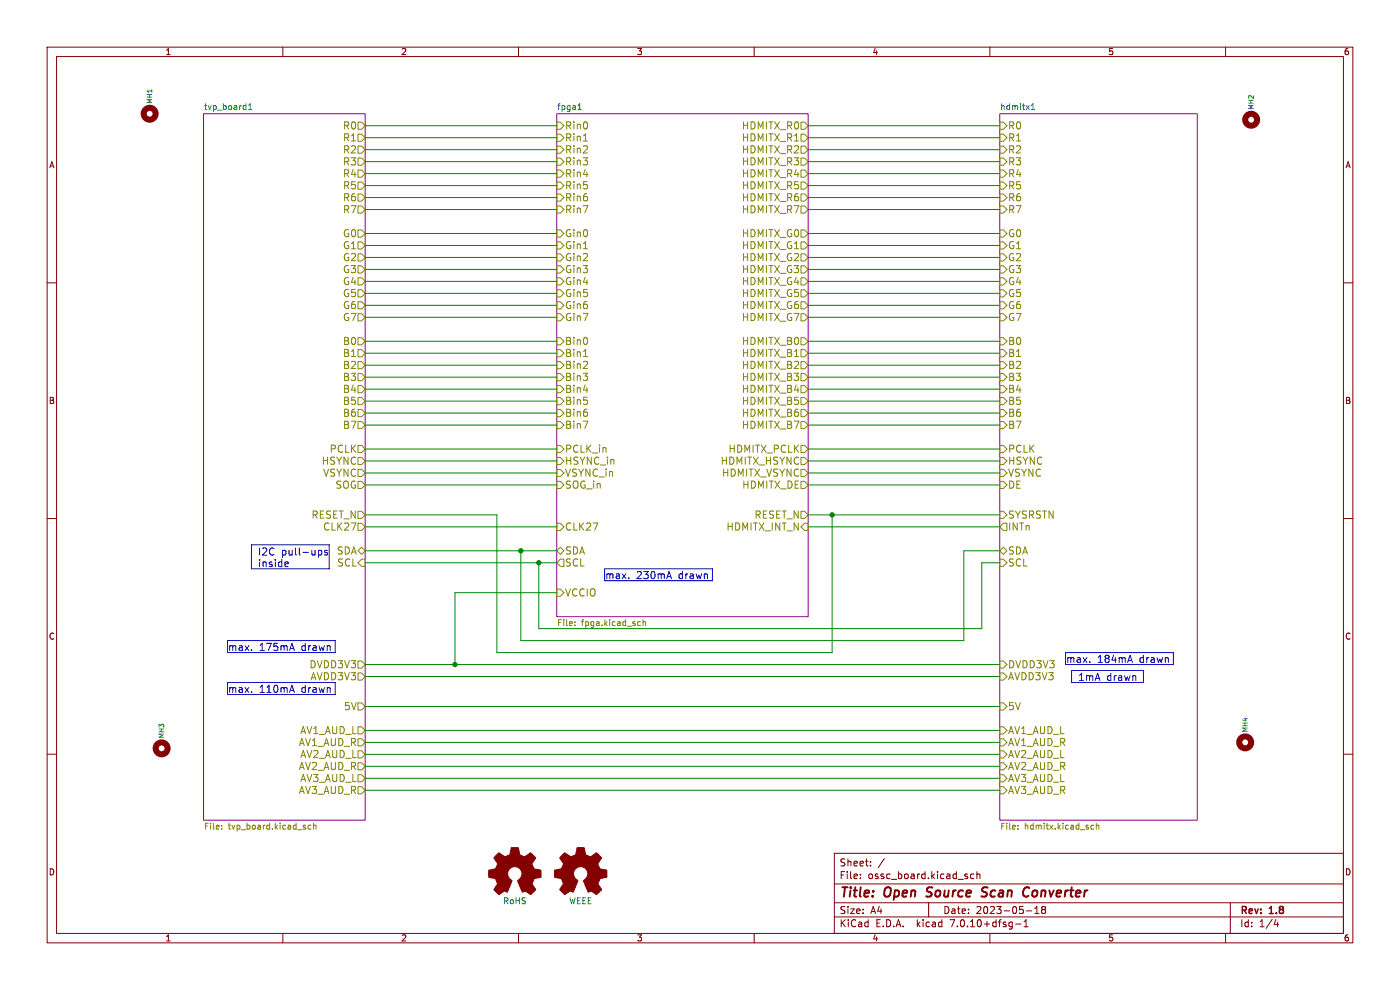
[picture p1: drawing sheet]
(kicad_sch (version 20230121) (generator eeschema)

 (paper "A4")

 (title_block
  (title "Open Source Scan Converter")
  (date "2023-05-18")
  (rev "1.8"))

 (lib_symbols
  (symbol "Graphic:Logo_Open_Hardware_Small" (in_bom no) (on_board no)
   (property "Reference" "#SYM" (at 0 6.985 0) (effects (font (size 1.27 1.27)) hide))
   (property "Value" "Logo_Open_Hardware_Small" (at 0 -5.715 0) (effects (font (size 1.27 1.27)) hide))
   (property "Footprint" "" (at 0 0 0) (effects (font (size 1.27 1.27)) hide))
   (property "Datasheet" "~" (at 0 0 0) (effects (font (size 1.27 1.27)) hide))
   (property "Sim.Enable" "0" (at 0 0 0) (effects (font (size 1.27 1.27)) hide))
   (symbol "Logo_Open_Hardware_Small_0_1"
    (polyline (pts (xy 3.3528 -4.3434) (xy 3.302 -4.318) (xy 3.175 -4.2418) (xy 2.9972 -4.1148) (xy 2.7686 -3.9624) (xy 2.54 -3.81) (xy 2.3622 -3.7084) (xy 2.2352 -3.6068) (xy 2.1844 -3.5814) (xy 2.159 -3.6068) (xy 2.0574 -3.6576) (xy 1.905 -3.7338) (xy 1.8034 -3.7846) (xy 1.6764 -3.8354) (xy 1.6002 -3.8354) (xy 1.6002 -3.8354) (xy 1.5494 -3.7338) (xy 1.4732 -3.5306) (xy 1.3462 -3.302) (xy 1.2446 -3.0226) (xy 1.1176 -2.7178) (xy 0.9652 -2.413) (xy 0.8636 -2.1082) (xy 0.7366 -1.8288) (xy 0.6604 -1.6256) (xy 0.6096 -1.4732) (xy 0.5842 -1.397) (xy 0.5842 -1.397) (xy 0.6604 -1.3208) (xy 0.7874 -1.2446) (xy 1.0414 -1.016) (xy 1.2954 -0.6858) (xy 1.4478 -0.3302) (xy 1.524 0.0762) (xy 1.4732 0.4572) (xy 1.3208 0.8128) (xy 1.0668 1.143) (xy 0.762 1.3716) (xy 0.4064 1.524) (xy 0 1.5748) (xy -0.381 1.5494) (xy -0.7366 1.397) (xy -1.0668 1.143) (xy -1.2192 0.9906) (xy -1.397 0.6604) (xy -1.524 0.3048) (xy -1.524 0.2286) (xy -1.4986 -0.1778) (xy -1.397 -0.5334) (xy -1.1938 -0.8636) (xy -0.9144 -1.143) (xy -0.8636 -1.1684) (xy -0.7366 -1.27) (xy -0.635 -1.3462) (xy -0.5842 -1.397) (xy -1.0668 -2.5908) (xy -1.143 -2.794) (xy -1.2954 -3.1242) (xy -1.397 -3.4036) (xy -1.4986 -3.6322) (xy -1.5748 -3.7846) (xy -1.6002 -3.8354) (xy -1.6002 -3.8354) (xy -1.651 -3.8354) (xy -1.7272 -3.81) (xy -1.905 -3.7338) (xy -2.0066 -3.683) (xy -2.1336 -3.6068) (xy -2.2098 -3.5814) (xy -2.2606 -3.6068) (xy -2.3622 -3.683) (xy -2.54 -3.81) (xy -2.7686 -3.9624) (xy -2.9718 -4.0894) (xy -3.1496 -4.2164) (xy -3.302 -4.318) (xy -3.3528 -4.3434) (xy -3.3782 -4.3434) (xy -3.429 -4.318) (xy -3.5306 -4.2164) (xy -3.7084 -4.064) (xy -3.937 -3.8354) (xy -3.9624 -3.81) (xy -4.1656 -3.6068) (xy -4.318 -3.4544) (xy -4.4196 -3.3274) (xy -4.445 -3.2766) (xy -4.445 -3.2766) (xy -4.4196 -3.2258) (xy -4.318 -3.0734) (xy -4.2164 -2.8956) (xy -4.064 -2.667) (xy -3.6576 -2.0828) (xy -3.8862 -1.5494) (xy -3.937 -1.3716) (xy -4.0386 -1.1684) (xy -4.0894 -1.0414) (xy -4.1148 -0.9652) (xy -4.191 -0.9398) (xy -4.318 -0.9144) (xy -4.5466 -0.8636) (xy -4.8006 -0.8128) (xy -5.0546 -0.7874) (xy -5.2578 -0.7366) (xy -5.4356 -0.7112) (xy -5.5118 -0.6858) (xy -5.5118 -0.6858) (xy -5.5372 -0.635) (xy -5.5372 -0.5588) (xy -5.5372 -0.4318) (xy -5.5626 -0.2286) (xy -5.5626 0.0762) (xy -5.5626 0.127) (xy -5.5372 0.4064) (xy -5.5372 0.635) (xy -5.5372 0.762) (xy -5.5372 0.8382) (xy -5.5372 0.8382) (xy -5.461 0.8382) (xy -5.3086 0.889) (xy -5.08 0.9144) (xy -4.826 0.9652) (xy -4.8006 0.9906) (xy -4.5466 1.0414) (xy -4.318 1.0668) (xy -4.1656 1.1176) (xy -4.0894 1.143) (xy -4.0894 1.143) (xy -4.0386 1.2446) (xy -3.9624 1.4224) (xy -3.8608 1.6256) (xy -3.7846 1.8288) (xy -3.7084 2.0066) (xy -3.6576 2.159) (xy -3.6322 2.2098) (xy -3.6322 2.2098) (xy -3.683 2.286) (xy -3.7592 2.413) (xy -3.8862 2.5908) (xy -4.064 2.8194) (xy -4.064 2.8448) (xy -4.2164 3.0734) (xy -4.3434 3.2512) (xy -4.4196 3.3782) (xy -4.445 3.4544) (xy -4.445 3.4544) (xy -4.3942 3.5052) (xy -4.2926 3.6322) (xy -4.1148 3.81) (xy -3.937 4.0132) (xy -3.8608 4.064) (xy -3.6576 4.2926) (xy -3.5052 4.4196) (xy -3.4036 4.4958) (xy -3.3528 4.5212) (xy -3.3528 4.5212) (xy -3.302 4.4704) (xy -3.1496 4.3688) (xy -2.9718 4.2418) (xy -2.7432 4.0894) (xy -2.7178 4.0894) (xy -2.4892 3.937) (xy -2.3114 3.81) (xy -2.1844 3.7084) (xy -2.1336 3.683) (xy -2.1082 3.683) (xy -2.032 3.7084) (xy -1.8542 3.7592) (xy -1.6764 3.8354) (xy -1.4732 3.937) (xy -1.27 4.0132) (xy -1.143 4.064) (xy -1.0668 4.1148) (xy -1.0668 4.1148) (xy -1.0414 4.191) (xy -1.016 4.3434) (xy -0.9652 4.572) (xy -0.9144 4.8514) (xy -0.889 4.9022) (xy -0.8382 5.1562) (xy -0.8128 5.3848) (xy -0.7874 5.5372) (xy -0.762 5.588) (xy -0.7112 5.6134) (xy -0.5842 5.6134) (xy -0.4064 5.6134) (xy -0.1524 5.6134) (xy 0.0762 5.6134) (xy 0.3302 5.6134) (xy 0.5334 5.6134) (xy 0.6858 5.588) (xy 0.7366 5.588) (xy 0.7366 5.588) (xy 0.762 5.5118) (xy 0.8128 5.334) (xy 0.8382 5.1054) (xy 0.9144 4.826) (xy 0.9144 4.7752) (xy 0.9652 4.5212) (xy 1.016 4.2926) (xy 1.0414 4.1402) (xy 1.0668 4.0894) (xy 1.0668 4.0894) (xy 1.1938 4.0386) (xy 1.3716 3.9624) (xy 1.5748 3.8608) (xy 2.0828 3.6576) (xy 2.7178 4.0894) (xy 2.7686 4.1402) (xy 2.9972 4.2926) (xy 3.175 4.4196) (xy 3.302 4.4958) (xy 3.3782 4.5212) (xy 3.3782 4.5212) (xy 3.429 4.4704) (xy 3.556 4.3434) (xy 3.7338 4.191) (xy 3.9116 3.9878) (xy 4.064 3.8354) (xy 4.2418 3.6576) (xy 4.3434 3.556) (xy 4.4196 3.4798) (xy 4.4196 3.429) (xy 4.4196 3.4036) (xy 4.3942 3.3274) (xy 4.2926 3.2004) (xy 4.1656 2.9972) (xy 4.0132 2.794) (xy 3.8862 2.5908) (xy 3.7592 2.3876) (xy 3.6576 2.2352) (xy 3.6322 2.159) (xy 3.6322 2.1336) (xy 3.683 2.0066) (xy 3.7592 1.8288) (xy 3.8608 1.6002) (xy 4.064 1.1176) (xy 4.3942 1.0414) (xy 4.5974 1.016) (xy 4.8768 0.9652) (xy 5.1308 0.9144) (xy 5.5372 0.8382) (xy 5.5626 -0.6604) (xy 5.4864 -0.6858) (xy 5.4356 -0.6858) (xy 5.2832 -0.7366) (xy 5.0546 -0.762) (xy 4.8006 -0.8128) (xy 4.5974 -0.8636) (xy 4.3688 -0.9144) (xy 4.2164 -0.9398) (xy 4.1402 -0.9398) (xy 4.1148 -0.9652) (xy 4.064 -1.0668) (xy 3.9878 -1.2446) (xy 3.9116 -1.4478) (xy 3.81 -1.651) (xy 3.7338 -1.8542) (xy 3.683 -2.0066) (xy 3.6576 -2.0828) (xy 3.683 -2.1336) (xy 3.7846 -2.2606) (xy 3.8862 -2.4638) (xy 4.0386 -2.667) (xy 4.191 -2.8956) (xy 4.318 -3.0734) (xy 4.3942 -3.2004) (xy 4.445 -3.2766) (xy 4.4196 -3.3274) (xy 4.3434 -3.429) (xy 4.1656 -3.5814) (xy 3.937 -3.8354) (xy 3.8862 -3.8608) (xy 3.683 -4.064) (xy 3.5306 -4.2164) (xy 3.4036 -4.318) (xy 3.3528 -4.3434)) (stroke (width 0) (type default)) (fill (type outline)))))
  (symbol "Mechanical:MountingHole" (pin_names (offset 1.016)) (in_bom yes) (on_board yes)
   (property "Reference" "H" (at 0 5.08 0) (effects (font (size 1.27 1.27))))
   (property "Value" "MountingHole" (at 0 3.175 0) (effects (font (size 1.27 1.27))))
   (property "Footprint" "" (at 0 0 0) (effects (font (size 1.27 1.27)) hide))
   (property "Datasheet" "~" (at 0 0 0) (effects (font (size 1.27 1.27)) hide))
   (symbol "MountingHole_0_1"
    (circle (center 0 0) (radius 1.27) (stroke (width 1.27) (type default)) (fill (type none))))))

 (junction (at 176.53 109.22) (diameter 0) (color 0 0 0 0))
 (junction (at 96.52 140.97) (diameter 0) (color 0 0 0 0))
 (junction (at 114.3 119.38) (diameter 0) (color 0 0 0 0))
 (junction (at 110.49 116.84) (diameter 0) (color 0 0 0 0))

 (wire (pts (xy 77.47 74.93) (xy 118.11 74.93)) (stroke (width 0) (type default)))
 (wire (pts (xy 77.47 49.53) (xy 118.11 49.53)) (stroke (width 0) (type default)))
 (wire (pts (xy 171.45 49.53) (xy 212.09 49.53)) (stroke (width 0) (type default)))
 (wire (pts (xy 77.47 57.15) (xy 118.11 57.15)) (stroke (width 0) (type default)))
 (polyline (pts (xy 48.26 135.89) (xy 71.12 135.89)) (stroke (width 0) (type default)))

 (wire (pts (xy 171.45 36.83) (xy 212.09 36.83)) (stroke (width 0) (type default)))
 (wire (pts (xy 77.47 87.63) (xy 118.11 87.63)) (stroke (width 0) (type default)))
 (polyline (pts (xy 226.06 138.43) (xy 226.06 140.97)) (stroke (width 0) (type default)))
 (polyline (pts (xy 48.26 144.78) (xy 71.12 144.78)) (stroke (width 0) (type default)))
 (polyline (pts (xy 227.33 142.24) (xy 242.57 142.24)) (stroke (width 0) (type default)))
 (polyline (pts (xy 48.26 144.78) (xy 48.26 147.32)) (stroke (width 0) (type default)))

 (wire (pts (xy 171.45 95.25) (xy 212.09 95.25)) (stroke (width 0) (type default)))
 (wire (pts (xy 77.47 62.23) (xy 118.11 62.23)) (stroke (width 0) (type default)))
 (wire (pts (xy 171.45 52.07) (xy 212.09 52.07)) (stroke (width 0) (type default)))
 (wire (pts (xy 114.3 119.38) (xy 114.3 133.35)) (stroke (width 0) (type default)))
 (wire (pts (xy 96.52 140.97) (xy 212.09 140.97)) (stroke (width 0) (type default)))
 (wire (pts (xy 77.47 31.75) (xy 118.11 31.75)) (stroke (width 0) (type default)))
 (polyline (pts (xy 242.57 142.24) (xy 242.57 144.78)) (stroke (width 0) (type default)))
 (polyline (pts (xy 69.85 120.65) (xy 53.34 120.65)) (stroke (width 0) (type default)))

 (wire (pts (xy 77.47 154.94) (xy 212.09 154.94)) (stroke (width 0) (type default)))
 (wire (pts (xy 77.47 167.64) (xy 212.09 167.64)) (stroke (width 0) (type default)))
 (wire (pts (xy 171.45 67.31) (xy 212.09 67.31)) (stroke (width 0) (type default)))
 (polyline (pts (xy 227.33 144.78) (xy 242.57 144.78)) (stroke (width 0) (type default)))
 (polyline (pts (xy 71.12 138.43) (xy 48.26 138.43)) (stroke (width 0) (type default)))

 (wire (pts (xy 118.11 95.25) (xy 77.47 95.25)) (stroke (width 0) (type default)))
 (polyline (pts (xy 48.26 147.32) (xy 71.12 147.32)) (stroke (width 0) (type default)))

 (wire (pts (xy 171.45 111.76) (xy 212.09 111.76)) (stroke (width 0) (type default)))
 (wire (pts (xy 77.47 29.21) (xy 118.11 29.21)) (stroke (width 0) (type default)))
 (wire (pts (xy 171.45 44.45) (xy 212.09 44.45)) (stroke (width 0) (type default)))
 (wire (pts (xy 77.47 119.38) (xy 114.3 119.38)) (stroke (width 0) (type default)))
 (wire (pts (xy 77.47 77.47) (xy 118.11 77.47)) (stroke (width 0) (type default)))
 (wire (pts (xy 171.45 64.77) (xy 212.09 64.77)) (stroke (width 0) (type default)))
 (polyline (pts (xy 248.92 140.97) (xy 248.92 138.43)) (stroke (width 0) (type default)))

 (wire (pts (xy 77.47 109.22) (xy 105.41 109.22)) (stroke (width 0) (type default)))
 (wire (pts (xy 77.47 100.33) (xy 118.11 100.33)) (stroke (width 0) (type default)))
 (wire (pts (xy 77.47 67.31) (xy 118.11 67.31)) (stroke (width 0) (type default)))
 (polyline (pts (xy 69.85 115.57) (xy 69.85 120.65)) (stroke (width 0) (type default)))

 (wire (pts (xy 171.45 100.33) (xy 212.09 100.33)) (stroke (width 0) (type default)))
 (polyline (pts (xy 151.13 123.19) (xy 151.13 120.65)) (stroke (width 0) (type default)))

 (wire (pts (xy 77.47 54.61) (xy 118.11 54.61)) (stroke (width 0) (type default)))
 (polyline (pts (xy 128.27 123.19) (xy 151.13 123.19)) (stroke (width 0) (type default)))

 (wire (pts (xy 105.41 138.43) (xy 105.41 109.22)) (stroke (width 0) (type default)))
 (wire (pts (xy 208.28 119.38) (xy 208.28 133.35)) (stroke (width 0) (type default)))
 (polyline (pts (xy 226.06 140.97) (xy 248.92 140.97)) (stroke (width 0) (type default)))

 (wire (pts (xy 77.47 90.17) (xy 118.11 90.17)) (stroke (width 0) (type default)))
 (wire (pts (xy 171.45 74.93) (xy 212.09 74.93)) (stroke (width 0) (type default)))
 (wire (pts (xy 171.45 102.87) (xy 212.09 102.87)) (stroke (width 0) (type default)))
 (wire (pts (xy 171.45 87.63) (xy 212.09 87.63)) (stroke (width 0) (type default)))
 (wire (pts (xy 171.45 41.91) (xy 212.09 41.91)) (stroke (width 0) (type default)))
 (wire (pts (xy 77.47 102.87) (xy 118.11 102.87)) (stroke (width 0) (type default)))
 (wire (pts (xy 77.47 59.69) (xy 118.11 59.69)) (stroke (width 0) (type default)))
 (wire (pts (xy 77.47 26.67) (xy 118.11 26.67)) (stroke (width 0) (type default)))
 (wire (pts (xy 77.47 149.86) (xy 212.09 149.86)) (stroke (width 0) (type default)))
 (wire (pts (xy 171.45 57.15) (xy 212.09 57.15)) (stroke (width 0) (type default)))
 (polyline (pts (xy 71.12 135.89) (xy 71.12 138.43)) (stroke (width 0) (type default)))

 (wire (pts (xy 77.47 162.56) (xy 212.09 162.56)) (stroke (width 0) (type default)))
 (wire (pts (xy 171.45 29.21) (xy 212.09 29.21)) (stroke (width 0) (type default)))
 (wire (pts (xy 171.45 97.79) (xy 212.09 97.79)) (stroke (width 0) (type default)))
 (wire (pts (xy 176.53 109.22) (xy 212.09 109.22)) (stroke (width 0) (type default)))
 (polyline (pts (xy 53.34 120.65) (xy 53.34 115.57)) (stroke (width 0) (type default)))

 (wire (pts (xy 171.45 77.47) (xy 212.09 77.47)) (stroke (width 0) (type default)))
 (wire (pts (xy 171.45 62.23) (xy 212.09 62.23)) (stroke (width 0) (type default)))
 (polyline (pts (xy 71.12 147.32) (xy 71.12 144.78)) (stroke (width 0) (type default)))

 (wire (pts (xy 204.47 116.84) (xy 212.09 116.84)) (stroke (width 0) (type default)))
 (wire (pts (xy 77.47 82.55) (xy 118.11 82.55)) (stroke (width 0) (type default)))
 (polyline (pts (xy 248.92 138.43) (xy 226.06 138.43)) (stroke (width 0) (type default)))

 (wire (pts (xy 96.52 125.73) (xy 96.52 140.97)) (stroke (width 0) (type default)))
 (polyline (pts (xy 48.26 138.43) (xy 48.26 135.89)) (stroke (width 0) (type default)))

 (wire (pts (xy 176.53 138.43) (xy 105.41 138.43)) (stroke (width 0) (type default)))
 (wire (pts (xy 77.47 36.83) (xy 118.11 36.83)) (stroke (width 0) (type default)))
 (wire (pts (xy 208.28 119.38) (xy 212.09 119.38)) (stroke (width 0) (type default)))
 (polyline (pts (xy 53.34 115.57) (xy 69.85 115.57)) (stroke (width 0) (type default)))

 (wire (pts (xy 114.3 119.38) (xy 118.11 119.38)) (stroke (width 0) (type default)))
 (wire (pts (xy 171.45 31.75) (xy 212.09 31.75)) (stroke (width 0) (type default)))
 (wire (pts (xy 77.47 97.79) (xy 118.11 97.79)) (stroke (width 0) (type default)))
 (polyline (pts (xy 227.33 144.78) (xy 227.33 142.24)) (stroke (width 0) (type default)))

 (wire (pts (xy 171.45 90.17) (xy 212.09 90.17)) (stroke (width 0) (type default)))
 (wire (pts (xy 77.47 80.01) (xy 118.11 80.01)) (stroke (width 0) (type default)))
 (wire (pts (xy 171.45 82.55) (xy 212.09 82.55)) (stroke (width 0) (type default)))
 (wire (pts (xy 77.47 34.29) (xy 118.11 34.29)) (stroke (width 0) (type default)))
 (wire (pts (xy 171.45 59.69) (xy 212.09 59.69)) (stroke (width 0) (type default)))
 (wire (pts (xy 110.49 116.84) (xy 118.11 116.84)) (stroke (width 0) (type default)))
 (wire (pts (xy 77.47 157.48) (xy 212.09 157.48)) (stroke (width 0) (type default)))
 (wire (pts (xy 208.28 133.35) (xy 114.3 133.35)) (stroke (width 0) (type default)))
 (wire (pts (xy 171.45 34.29) (xy 212.09 34.29)) (stroke (width 0) (type default)))
 (wire (pts (xy 171.45 80.01) (xy 212.09 80.01)) (stroke (width 0) (type default)))
 (wire (pts (xy 176.53 109.22) (xy 176.53 138.43)) (stroke (width 0) (type default)))
 (wire (pts (xy 110.49 116.84) (xy 110.49 135.89)) (stroke (width 0) (type default)))
 (wire (pts (xy 77.47 143.51) (xy 212.09 143.51)) (stroke (width 0) (type default)))
 (wire (pts (xy 171.45 72.39) (xy 212.09 72.39)) (stroke (width 0) (type default)))
 (wire (pts (xy 171.45 109.22) (xy 176.53 109.22)) (stroke (width 0) (type default)))
 (wire (pts (xy 96.52 125.73) (xy 118.11 125.73)) (stroke (width 0) (type default)))
 (wire (pts (xy 171.45 54.61) (xy 212.09 54.61)) (stroke (width 0) (type default)))
 (wire (pts (xy 77.47 64.77) (xy 118.11 64.77)) (stroke (width 0) (type default)))
 (wire (pts (xy 77.47 39.37) (xy 118.11 39.37)) (stroke (width 0) (type default)))
 (wire (pts (xy 77.47 44.45) (xy 118.11 44.45)) (stroke (width 0) (type default)))
 (polyline (pts (xy 128.27 120.65) (xy 151.13 120.65)) (stroke (width 0) (type default)))

 (wire (pts (xy 77.47 116.84) (xy 110.49 116.84)) (stroke (width 0) (type default)))
 (polyline (pts (xy 128.27 123.19) (xy 128.27 120.65)) (stroke (width 0) (type default)))

 (wire (pts (xy 171.45 39.37) (xy 212.09 39.37)) (stroke (width 0) (type default)))
 (wire (pts (xy 171.45 26.67) (xy 212.09 26.67)) (stroke (width 0) (type default)))
 (wire (pts (xy 77.47 160.02) (xy 212.09 160.02)) (stroke (width 0) (type default)))
 (wire (pts (xy 77.47 72.39) (xy 118.11 72.39)) (stroke (width 0) (type default)))
 (wire (pts (xy 204.47 135.89) (xy 110.49 135.89)) (stroke (width 0) (type default)))
 (wire (pts (xy 77.47 85.09) (xy 118.11 85.09)) (stroke (width 0) (type default)))
 (wire (pts (xy 77.47 140.97) (xy 96.52 140.97)) (stroke (width 0) (type default)))
 (wire (pts (xy 77.47 165.1) (xy 212.09 165.1)) (stroke (width 0) (type default)))
 (wire (pts (xy 77.47 41.91) (xy 118.11 41.91)) (stroke (width 0) (type default)))
 (wire (pts (xy 171.45 85.09) (xy 212.09 85.09)) (stroke (width 0) (type default)))
 (wire (pts (xy 204.47 116.84) (xy 204.47 135.89)) (stroke (width 0) (type default)))
 (wire (pts (xy 77.47 111.76) (xy 118.11 111.76)) (stroke (width 0) (type default)))
 (wire (pts (xy 77.47 52.07) (xy 118.11 52.07)) (stroke (width 0) (type default)))

 (text "1mA drawn" (at 228.6 144.78 0) (effects (font (size 1.524 1.524)) (justify left bottom)))
 (text "max. 230mA drawn" (at 128.27 123.19 0) (effects (font (size 1.524 1.524)) (justify left bottom)))
 (text "max. 184mA drawn" (at 226.06 140.97 0) (effects (font (size 1.524 1.524)) (justify left bottom)))
 (text "max. 110mA drawn" (at 48.26 147.32 0) (effects (font (size 1.524 1.524)) (justify left bottom)))
 (text "max. 175mA drawn" (at 48.26 138.43 0) (effects (font (size 1.524 1.524)) (justify left bottom)))
 (text "I2C pull-ups\ninside" (at 54.61 120.65 0) (effects (font (size 1.524 1.524)) (justify left bottom)))

 (symbol (lib_id "Mechanical:MountingHole") (at 31.75 24.13 90) (unit 1) (in_bom no) (on_board yes) (dnp no)
  (property "Reference" "MH1" (at 31.75 22.098 0) (effects (font (size 1.016 1.016)) (justify left)))
  (property "Value" "CONN_1" (at 30.353 24.13 0) (effects (font (size 0.762 0.762)) hide))
  (property "Footprint" "Connect:1pin" (at 31.75 24.13 0) (effects (font (size 1.524 1.524)) hide))
  (property "Datasheet" "" (at 31.75 24.13 0) (effects (font (size 1.524 1.524)))))

 (symbol (lib_id "Mechanical:MountingHole") (at 34.29 158.75 90) (unit 1) (in_bom no) (on_board yes) (dnp no)
  (property "Reference" "MH3" (at 34.29 156.718 0) (effects (font (size 1.016 1.016)) (justify left)))
  (property "Value" "CONN_1" (at 32.893 158.75 0) (effects (font (size 0.762 0.762)) hide))
  (property "Footprint" "Connect:1pin" (at 34.29 158.75 0) (effects (font (size 1.524 1.524)) hide))
  (property "Datasheet" "" (at 34.29 158.75 0) (effects (font (size 1.524 1.524)))))

 (symbol (lib_id "Mechanical:MountingHole") (at 265.43 25.4 90) (unit 1) (in_bom no) (on_board yes) (dnp no)
  (property "Reference" "MH2" (at 265.43 23.368 0) (effects (font (size 1.016 1.016)) (justify left)))
  (property "Value" "CONN_1" (at 264.033 25.4 0) (effects (font (size 0.762 0.762)) hide))
  (property "Footprint" "Connect:1pin" (at 265.43 25.4 0) (effects (font (size 1.524 1.524)) hide))
  (property "Datasheet" "" (at 265.43 25.4 0) (effects (font (size 1.524 1.524)))))

 (symbol (lib_id "Mechanical:MountingHole") (at 264.16 157.48 90) (unit 1) (in_bom no) (on_board yes) (dnp no)
  (property "Reference" "MH4" (at 264.16 155.448 0) (effects (font (size 1.016 1.016)) (justify left)))
  (property "Value" "CONN_1" (at 262.763 157.48 0) (effects (font (size 0.762 0.762)) hide))
  (property "Footprint" "Connect:1pin" (at 264.16 157.48 0) (effects (font (size 1.524 1.524)) hide))
  (property "Datasheet" "" (at 264.16 157.48 0) (effects (font (size 1.524 1.524)))))

 (symbol (lib_id "Graphic:Logo_Open_Hardware_Small") (at 123.19 185.42 0) (unit 1) (in_bom no) (on_board yes) (dnp no) (fields_autoplaced)
  (property "Reference" "G2" (at 123.19 178.435 0) (effects (font (size 1.27 1.27)) hide))
  (property "Value" "WEEE" (at 123.19 191.135 0) (effects (font (size 1.27 1.27))))
  (property "Footprint" "custom_components:WEEE-logo" (at 123.19 185.42 0) (effects (font (size 1.27 1.27)) hide))
  (property "Datasheet" "~" (at 123.19 185.42 0) (effects (font (size 1.27 1.27)) hide))
  (property "Sim.Enable" "0" (at 123.19 185.42 0) (effects (font (size 1.27 1.27)) hide)))

 (symbol (lib_id "Graphic:Logo_Open_Hardware_Small") (at 109.22 185.42 0) (unit 1) (in_bom no) (on_board yes) (dnp no) (fields_autoplaced)
  (property "Reference" "G1" (at 109.22 178.435 0) (effects (font (size 1.27 1.27)) hide))
  (property "Value" "RoHS" (at 109.22 191.135 0) (effects (font (size 1.27 1.27))))
  (property "Footprint" "custom_components:RoHS-logo" (at 109.22 185.42 0) (effects (font (size 1.27 1.27)) hide))
  (property "Datasheet" "~" (at 109.22 185.42 0) (effects (font (size 1.27 1.27)) hide))
  (property "Sim.Enable" "0" (at 109.22 185.42 0) (effects (font (size 1.27 1.27)) hide)))

 (sheet (at 43.18 24.13) (size 34.29 149.86) (fields_autoplaced) (stroke (width 0) (type solid)) (fill (color 0 0 0 0.0000))
  (property "Sheetname" "tvp_board1" (at 43.18 23.4184 0) (effects (font (size 1.27 1.27)) (justify left bottom)))
  (property "Sheetfile" "tvp_board.kicad_sch" (at 43.18 174.5746 0) (effects (font (size 1.27 1.27)) (justify left top))) (pin "R0" output (at 77.47 26.67 0) (effects (font (size 1.524 1.524)) (justify right))) (pin "R2" output (at 77.47 31.75 0) (effects (font (size 1.524 1.524)) (justify right))) (pin "R4" output (at 77.47 36.83 0) (effects (font (size 1.524 1.524)) (justify right))) (pin "R6" output (at 77.47 41.91 0) (effects (font (size 1.524 1.524)) (justify right))) (pin "G0" output (at 77.47 49.53 0) (effects (font (size 1.524 1.524)) (justify right))) (pin "R1" output (at 77.47 29.21 0) (effects (font (size 1.524 1.524)) (justify right))) (pin "R3" output (at 77.47 34.29 0) (effects (font (size 1.524 1.524)) (justify right))) (pin "R5" output (at 77.47 39.37 0) (effects (font (size 1.524 1.524)) (justify right))) (pin "R7" output (at 77.47 44.45 0) (effects (font (size 1.524 1.524)) (justify right))) (pin "G1" output (at 77.47 52.07 0) (effects (font (size 1.524 1.524)) (justify right))) (pin "G2" output (at 77.47 54.61 0) (effects (font (size 1.524 1.524)) (justify right))) (pin "G4" output (at 77.47 59.69 0) (effects (font (size 1.524 1.524)) (justify right))) (pin "G6" output (at 77.47 64.77 0) (effects (font (size 1.524 1.524)) (justify right))) (pin "G3" output (at 77.47 57.15 0) (effects (font (size 1.524 1.524)) (justify right))) (pin "G5" output (at 77.47 62.23 0) (effects (font (size 1.524 1.524)) (justify right))) (pin "G7" output (at 77.47 67.31 0) (effects (font (size 1.524 1.524)) (justify right))) (pin "B0" output (at 77.47 72.39 0) (effects (font (size 1.524 1.524)) (justify right))) (pin "B2" output (at 77.47 77.47 0) (effects (font (size 1.524 1.524)) (justify right))) (pin "B4" output (at 77.47 82.55 0) (effects (font (size 1.524 1.524)) (justify right))) (pin "B6" output (at 77.47 87.63 0) (effects (font (size 1.524 1.524)) (justify right))) (pin "B1" output (at 77.47 74.93 0) (effects (font (size 1.524 1.524)) (justify right))) (pin "B3" output (at 77.47 80.01 0) (effects (font (size 1.524 1.524)) (justify right))) (pin "B5" output (at 77.47 85.09 0) (effects (font (size 1.524 1.524)) (justify right))) (pin "B7" output (at 77.47 90.17 0) (effects (font (size 1.524 1.524)) (justify right))) (pin "RESET_N" output (at 77.47 109.22 0) (effects (font (size 1.524 1.524)) (justify right))) (pin "HSYNC" output (at 77.47 97.79 0) (effects (font (size 1.524 1.524)) (justify right))) (pin "VSYNC" output (at 77.47 100.33 0) (effects (font (size 1.524 1.524)) (justify right))) (pin "SOG" output (at 77.47 102.87 0) (effects (font (size 1.524 1.524)) (justify right))) (pin "PCLK" output (at 77.47 95.25 0) (effects (font (size 1.524 1.524)) (justify right))) (pin "SDA" bidirectional (at 77.47 116.84 0) (effects (font (size 1.524 1.524)) (justify right))) (pin "SCL" input (at 77.47 119.38 0) (effects (font (size 1.524 1.524)) (justify right))) (pin "AVDD3V3" output (at 77.47 143.51 0) (effects (font (size 1.524 1.524)) (justify right))) (pin "DVDD3V3" output (at 77.47 140.97 0) (effects (font (size 1.524 1.524)) (justify right))) (pin "CLK27" output (at 77.47 111.76 0) (effects (font (size 1.524 1.524)) (justify right))) (pin "5V" output (at 77.47 149.86 0) (effects (font (size 1.524 1.524)) (justify right))) (pin "AV2_AUD_L" output (at 77.47 160.02 0) (effects (font (size 1.524 1.524)) (justify right))) (pin "AV2_AUD_R" output (at 77.47 162.56 0) (effects (font (size 1.524 1.524)) (justify right))) (pin "AV1_AUD_L" output (at 77.47 154.94 0) (effects (font (size 1.524 1.524)) (justify right))) (pin "AV1_AUD_R" output (at 77.47 157.48 0) (effects (font (size 1.524 1.524)) (justify right))) (pin "AV3_AUD_L" output (at 77.47 165.1 0) (effects (font (size 1.524 1.524)) (justify right))) (pin "AV3_AUD_R" output (at 77.47 167.64 0) (effects (font (size 1.524 1.524)) (justify right))))

 (sheet (at 118.11 24.13) (size 53.34 106.68) (fields_autoplaced) (stroke (width 0) (type solid)) (fill (color 0 0 0 0.0000))
  (property "Sheetname" "fpga1" (at 118.11 23.4184 0) (effects (font (size 1.27 1.27)) (justify left bottom)))
  (property "Sheetfile" "fpga.kicad_sch" (at 118.11 131.3946 0) (effects (font (size 1.27 1.27)) (justify left top))) (pin "SDA" bidirectional (at 118.11 116.84 180) (effects (font (size 1.524 1.524)) (justify left))) (pin "SCL" output (at 118.11 119.38 180) (effects (font (size 1.524 1.524)) (justify left))) (pin "PCLK_in" input (at 118.11 95.25 180) (effects (font (size 1.524 1.524)) (justify left))) (pin "HSYNC_in" input (at 118.11 97.79 180) (effects (font (size 1.524 1.524)) (justify left))) (pin "VSYNC_in" input (at 118.11 100.33 180) (effects (font (size 1.524 1.524)) (justify left))) (pin "SOG_in" input (at 118.11 102.87 180) (effects (font (size 1.524 1.524)) (justify left))) (pin "HDMITX_INT_N" input (at 171.45 111.76 0) (effects (font (size 1.524 1.524)) (justify right))) (pin "HDMITX_VSYNC" output (at 171.45 100.33 0) (effects (font (size 1.524 1.524)) (justify right))) (pin "HDMITX_HSYNC" output (at 171.45 97.79 0) (effects (font (size 1.524 1.524)) (justify right))) (pin "HDMITX_DE" output (at 171.45 102.87 0) (effects (font (size 1.524 1.524)) (justify right))) (pin "HDMITX_PCLK" output (at 171.45 95.25 0) (effects (font (size 1.524 1.524)) (justify right))) (pin "Rin0" input (at 118.11 26.67 180) (effects (font (size 1.524 1.524)) (justify left))) (pin "Rin1" input (at 118.11 29.21 180) (effects (font (size 1.524 1.524)) (justify left))) (pin "Rin2" input (at 118.11 31.75 180) (effects (font (size 1.524 1.524)) (justify left))) (pin "Rin3" input (at 118.11 34.29 180) (effects (font (size 1.524 1.524)) (justify left))) (pin "Rin4" input (at 118.11 36.83 180) (effects (font (size 1.524 1.524)) (justify left))) (pin "Rin5" input (at 118.11 39.37 180) (effects (font (size 1.524 1.524)) (justify left))) (pin "Rin6" input (at 118.11 41.91 180) (effects (font (size 1.524 1.524)) (justify left))) (pin "Rin7" input (at 118.11 44.45 180) (effects (font (size 1.524 1.524)) (justify left))) (pin "Gin0" input (at 118.11 49.53 180) (effects (font (size 1.524 1.524)) (justify left))) (pin "Gin1" input (at 118.11 52.07 180) (effects (font (size 1.524 1.524)) (justify left))) (pin "Gin2" input (at 118.11 54.61 180) (effects (font (size 1.524 1.524)) (justify left))) (pin "Gin3" input (at 118.11 57.15 180) (effects (font (size 1.524 1.524)) (justify left))) (pin "Gin4" input (at 118.11 59.69 180) (effects (font (size 1.524 1.524)) (justify left))) (pin "Gin5" input (at 118.11 62.23 180) (effects (font (size 1.524 1.524)) (justify left))) (pin "Gin6" input (at 118.11 64.77 180) (effects (font (size 1.524 1.524)) (justify left))) (pin "Gin7" input (at 118.11 67.31 180) (effects (font (size 1.524 1.524)) (justify left))) (pin "Bin0" input (at 118.11 72.39 180) (effects (font (size 1.524 1.524)) (justify left))) (pin "Bin1" input (at 118.11 74.93 180) (effects (font (size 1.524 1.524)) (justify left))) (pin "Bin2" input (at 118.11 77.47 180) (effects (font (size 1.524 1.524)) (justify left))) (pin "Bin3" input (at 118.11 80.01 180) (effects (font (size 1.524 1.524)) (justify left))) (pin "Bin4" input (at 118.11 82.55 180) (effects (font (size 1.524 1.524)) (justify left))) (pin "Bin5" input (at 118.11 85.09 180) (effects (font (size 1.524 1.524)) (justify left))) (pin "Bin6" input (at 118.11 87.63 180) (effects (font (size 1.524 1.524)) (justify left))) (pin "Bin7" input (at 118.11 90.17 180) (effects (font (size 1.524 1.524)) (justify left))) (pin "HDMITX_B0" output (at 171.45 72.39 0) (effects (font (size 1.524 1.524)) (justify right))) (pin "HDMITX_B1" output (at 171.45 74.93 0) (effects (font (size 1.524 1.524)) (justify right))) (pin "HDMITX_B2" output (at 171.45 77.47 0) (effects (font (size 1.524 1.524)) (justify right))) (pin "HDMITX_B3" output (at 171.45 80.01 0) (effects (font (size 1.524 1.524)) (justify right))) (pin "HDMITX_B4" output (at 171.45 82.55 0) (effects (font (size 1.524 1.524)) (justify right))) (pin "HDMITX_B5" output (at 171.45 85.09 0) (effects (font (size 1.524 1.524)) (justify right))) (pin "HDMITX_B6" output (at 171.45 87.63 0) (effects (font (size 1.524 1.524)) (justify right))) (pin "HDMITX_B7" output (at 171.45 90.17 0) (effects (font (size 1.524 1.524)) (justify right))) (pin "HDMITX_G0" output (at 171.45 49.53 0) (effects (font (size 1.524 1.524)) (justify right))) (pin "HDMITX_G1" output (at 171.45 52.07 0) (effects (font (size 1.524 1.524)) (justify right))) (pin "HDMITX_G2" output (at 171.45 54.61 0) (effects (font (size 1.524 1.524)) (justify right))) (pin "HDMITX_G3" output (at 171.45 57.15 0) (effects (font (size 1.524 1.524)) (justify right))) (pin "HDMITX_G4" output (at 171.45 59.69 0) (effects (font (size 1.524 1.524)) (justify right))) (pin "HDMITX_G5" output (at 171.45 62.23 0) (effects (font (size 1.524 1.524)) (justify right))) (pin "HDMITX_G6" output (at 171.45 64.77 0) (effects (font (size 1.524 1.524)) (justify right))) (pin "HDMITX_G7" output (at 171.45 67.31 0) (effects (font (size 1.524 1.524)) (justify right))) (pin "HDMITX_R0" output (at 171.45 26.67 0) (effects (font (size 1.524 1.524)) (justify right))) (pin "HDMITX_R1" output (at 171.45 29.21 0) (effects (font (size 1.524 1.524)) (justify right))) (pin "HDMITX_R2" output (at 171.45 31.75 0) (effects (font (size 1.524 1.524)) (justify right))) (pin "HDMITX_R3" output (at 171.45 34.29 0) (effects (font (size 1.524 1.524)) (justify right))) (pin "HDMITX_R4" output (at 171.45 36.83 0) (effects (font (size 1.524 1.524)) (justify right))) (pin "HDMITX_R5" output (at 171.45 39.37 0) (effects (font (size 1.524 1.524)) (justify right))) (pin "HDMITX_R6" output (at 171.45 41.91 0) (effects (font (size 1.524 1.524)) (justify right))) (pin "HDMITX_R7" output (at 171.45 44.45 0) (effects (font (size 1.524 1.524)) (justify right))) (pin "VCCIO" input (at 118.11 125.73 180) (effects (font (size 1.524 1.524)) (justify left))) (pin "CLK27" input (at 118.11 111.76 180) (effects (font (size 1.524 1.524)) (justify left))) (pin "RESET_N" output (at 171.45 109.22 0) (effects (font (size 1.524 1.524)) (justify right))))

 (sheet (at 212.09 24.13) (size 41.91 149.86) (fields_autoplaced) (stroke (width 0) (type solid)) (fill (color 0 0 0 0.0000))
  (property "Sheetname" "hdmitx1" (at 212.09 23.4184 0) (effects (font (size 1.27 1.27)) (justify left bottom)))
  (property "Sheetfile" "hdmitx.kicad_sch" (at 212.09 174.5746 0) (effects (font (size 1.27 1.27)) (justify left top))) (pin "DE" input (at 212.09 102.87 180) (effects (font (size 1.524 1.524)) (justify left))) (pin "HSYNC" input (at 212.09 97.79 180) (effects (font (size 1.524 1.524)) (justify left))) (pin "VSYNC" input (at 212.09 100.33 180) (effects (font (size 1.524 1.524)) (justify left))) (pin "SDA" bidirectional (at 212.09 116.84 180) (effects (font (size 1.524 1.524)) (justify left))) (pin "SCL" input (at 212.09 119.38 180) (effects (font (size 1.524 1.524)) (justify left))) (pin "B0" input (at 212.09 72.39 180) (effects (font (size 1.524 1.524)) (justify left))) (pin "B1" input (at 212.09 74.93 180) (effects (font (size 1.524 1.524)) (justify left))) (pin "B2" input (at 212.09 77.47 180) (effects (font (size 1.524 1.524)) (justify left))) (pin "B3" input (at 212.09 80.01 180) (effects (font (size 1.524 1.524)) (justify left))) (pin "B4" input (at 212.09 82.55 180) (effects (font (size 1.524 1.524)) (justify left))) (pin "B5" input (at 212.09 85.09 180) (effects (font (size 1.524 1.524)) (justify left))) (pin "B6" input (at 212.09 87.63 180) (effects (font (size 1.524 1.524)) (justify left))) (pin "B7" input (at 212.09 90.17 180) (effects (font (size 1.524 1.524)) (justify left))) (pin "G0" input (at 212.09 49.53 180) (effects (font (size 1.524 1.524)) (justify left))) (pin "G1" input (at 212.09 52.07 180) (effects (font (size 1.524 1.524)) (justify left))) (pin "G2" input (at 212.09 54.61 180) (effects (font (size 1.524 1.524)) (justify left))) (pin "G3" input (at 212.09 57.15 180) (effects (font (size 1.524 1.524)) (justify left))) (pin "G4" input (at 212.09 59.69 180) (effects (font (size 1.524 1.524)) (justify left))) (pin "G5" input (at 212.09 62.23 180) (effects (font (size 1.524 1.524)) (justify left))) (pin "G6" input (at 212.09 64.77 180) (effects (font (size 1.524 1.524)) (justify left))) (pin "G7" input (at 212.09 67.31 180) (effects (font (size 1.524 1.524)) (justify left))) (pin "R0" input (at 212.09 26.67 180) (effects (font (size 1.524 1.524)) (justify left))) (pin "R1" input (at 212.09 29.21 180) (effects (font (size 1.524 1.524)) (justify left))) (pin "R2" input (at 212.09 31.75 180) (effects (font (size 1.524 1.524)) (justify left))) (pin "R3" input (at 212.09 34.29 180) (effects (font (size 1.524 1.524)) (justify left))) (pin "R4" input (at 212.09 36.83 180) (effects (font (size 1.524 1.524)) (justify left))) (pin "R5" input (at 212.09 39.37 180) (effects (font (size 1.524 1.524)) (justify left))) (pin "R6" input (at 212.09 41.91 180) (effects (font (size 1.524 1.524)) (justify left))) (pin "R7" input (at 212.09 44.45 180) (effects (font (size 1.524 1.524)) (justify left))) (pin "PCLK" input (at 212.09 95.25 180) (effects (font (size 1.524 1.524)) (justify left))) (pin "SYSRSTN" input (at 212.09 109.22 180) (effects (font (size 1.524 1.524)) (justify left))) (pin "INTn" output (at 212.09 111.76 180) (effects (font (size 1.524 1.524)) (justify left))) (pin "DVDD3V3" input (at 212.09 140.97 180) (effects (font (size 1.524 1.524)) (justify left))) (pin "AVDD3V3" input (at 212.09 143.51 180) (effects (font (size 1.524 1.524)) (justify left))) (pin "5V" input (at 212.09 149.86 180) (effects (font (size 1.524 1.524)) (justify left))) (pin "AV1_AUD_L" input (at 212.09 154.94 180) (effects (font (size 1.524 1.524)) (justify left))) (pin "AV1_AUD_R" input (at 212.09 157.48 180) (effects (font (size 1.524 1.524)) (justify left))) (pin "AV2_AUD_L" input (at 212.09 160.02 180) (effects (font (size 1.524 1.524)) (justify left))) (pin "AV2_AUD_R" input (at 212.09 162.56 180) (effects (font (size 1.524 1.524)) (justify left))) (pin "AV3_AUD_L" input (at 212.09 165.1 180) (effects (font (size 1.524 1.524)) (justify left))) (pin "AV3_AUD_R" input (at 212.09 167.64 180) (effects (font (size 1.524 1.524)) (justify left))))

 (sheet_instances (path "" (page "1"))))
